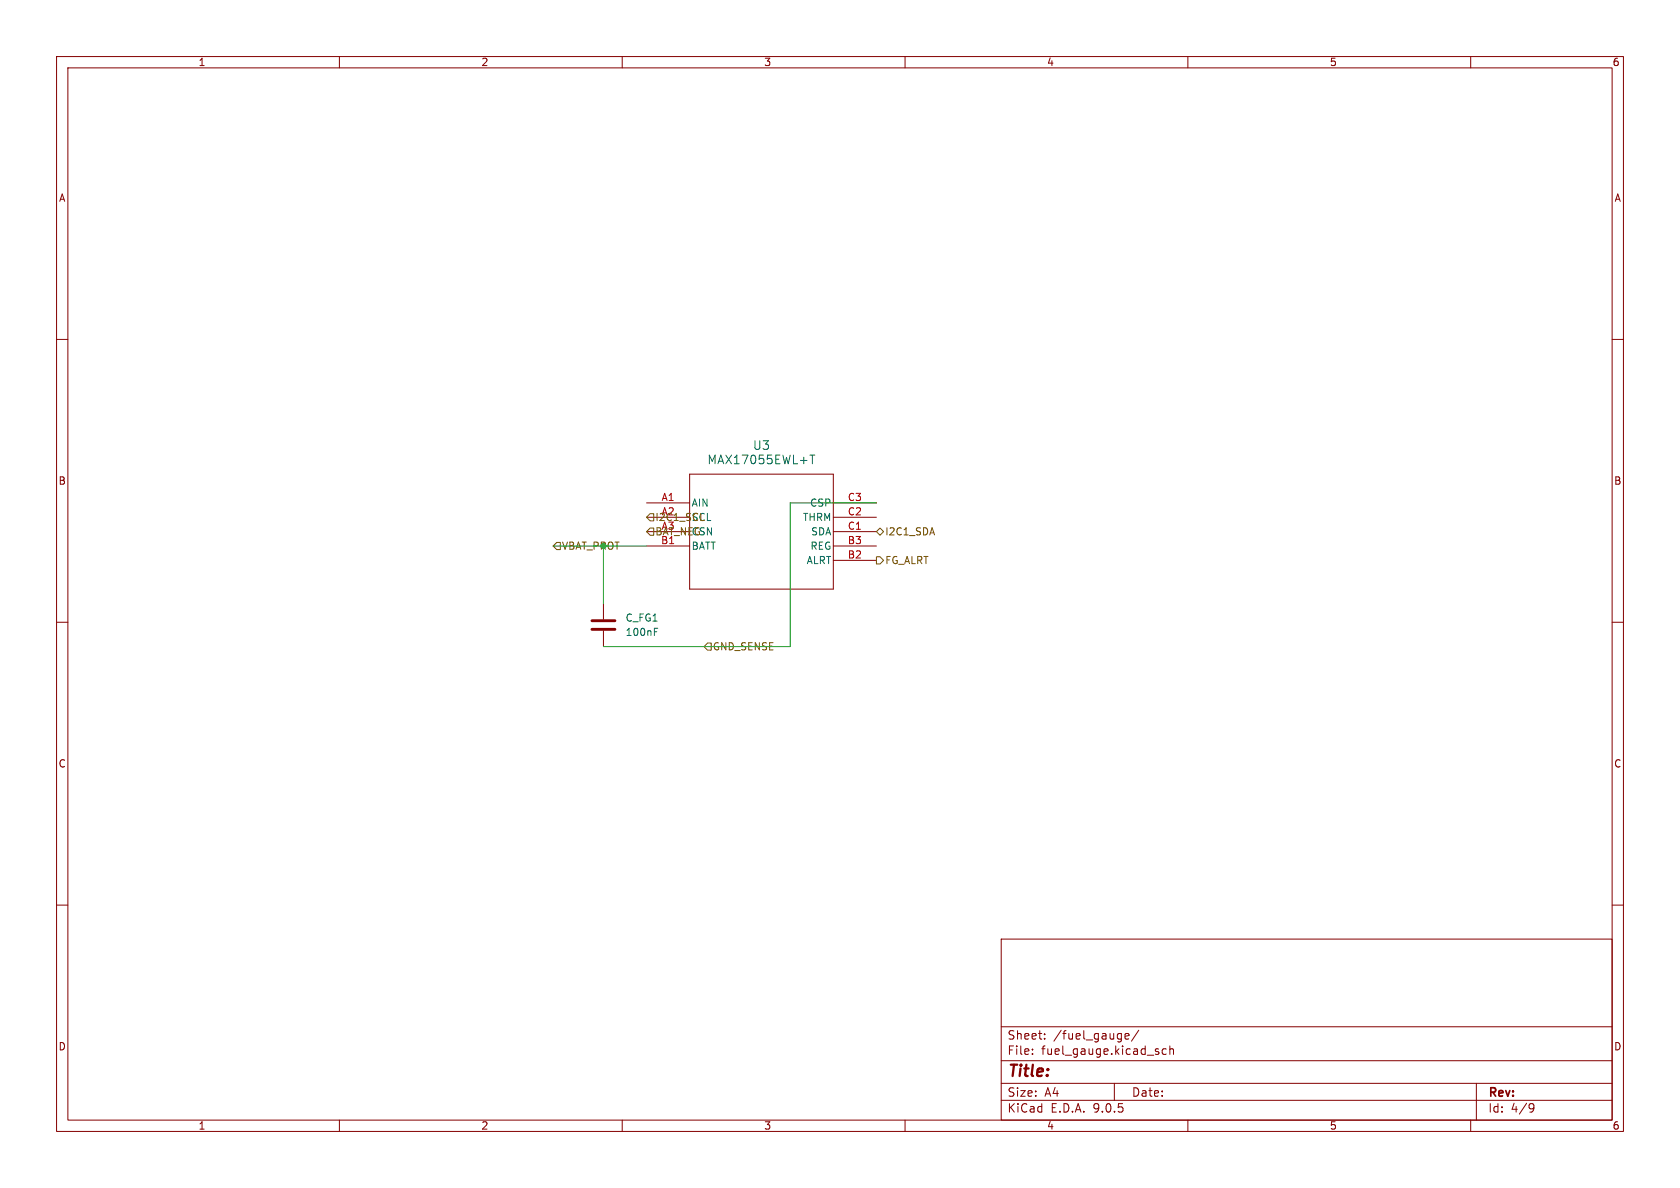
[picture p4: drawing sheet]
<svg xmlns="http://www.w3.org/2000/svg" width="297mm" height="210mm" viewBox="0 0 297 210" stroke-linecap="round" stroke-linejoin="round" font-family="sans-serif">
<g fill="none" stroke="#840000" stroke-width=".18">
<path d="M10 10h277v190h-277zM12 12h273v186h-273zM60 10v2M110 10v2M160 10v2M210 10v2M260 10v2M10 60h2M285 60h2M114.3 88.9h7.6M114.3 91.4h7.6M114.3 94h7.6"/>
<path d="M114.3 96.5h7.6M121.9 83.8h25.4v20.3h-25.4zM147.3 88.9h7.6M147.3 91.4h7.6M147.3 94h7.6M147.3 96.5h7.6M147.3 99.1h7.6M10 110h2M106.7 106.7v2.8M106.7 111.5v2.8M285 110h2M10 160h2"/>
<path d="M177 166h108v32h-108zM285 160h2M60 198v2M110 198v2M160 198v2M177 194.5h108M177 191.5h108M177 187.5h108M177 181.5h108M182.5 186.3v.1M182.5 185.5v.1M184.7 183.6v.1"/>
<path d="M184.7 182.8v.1M197 191.5v3M198.9 183.2l.7-.1-.1-.3-.4-.1-.2 .2 .1 .7h.5M201.3 182.1l-1.3 2M206.2 185.5l-.5-.1-.2 .3v.4l.1 .2h.6M206.8 185.5l.2-.1 .4 .1 .1 .9M206.8 184.9v1.5M210 198v2M260 198v2M261 191.5v6.5M270.6 195.1l.5 .1a.99 .99 0 0 1-.4 1.4h-.2M271.2 195.7l-.3 .3h-.3"/>
</g>
<path d="M104.6 109.7h4.1M104.6 111.3h4.1" fill="none" stroke="#840000" stroke-width=".51"/>
<path d="M143.2 80.5h.9M143.6 80.5v1.5M115.7 111.7h.4M115.7 111.1h.6" fill="none" stroke="#006464" stroke-width=".18"/>
<path d="M97.8 96.5l.6-.6h.7v1.3h-.7zM114.9 90.8h.7v1.3h-.7l-.6-.7zM114.9 93.3h.7v1.3h-.7l-.6-.6zM154.9 98.4h.7l.6 .7-.6 .6h-.7zM154.9 94l.7-.7 .6 .7-.6 .6zM125.1 113.7h.6v1.2h-.6l-.6-.6z" fill="none" stroke="#725600" stroke-width=".18"/>
<path d="M97.8 96.5h16.5M106.7 96.5v10.2M154.9 88.9h-15.2v25.4h-33" fill="none" stroke="#009600" stroke-width=".18"/>
<text font-size="2.8" fill="#840000" x="178" y="190.9">Title:</text>
<g font-size="2.1" fill="#006464">
<text x="125" y="82.3">MAX17055EWL+T</text>
<text x="133" y="79.7">U3</text>
</g>
<g font-size="2.1" fill="#840000">
<text x="178" y="184">Sheet:</text>
<text x="186.2" y="184">/fuel_gauge/</text>
<text x="178" y="186.7">File:</text>
<text x="184.1" y="186.7">fuel_gauge.kicad_sch</text>
<text x="178" y="196.9">KiCad</text>
<text x="178" y="194.1">Size:</text>
<text x="184.7" y="194.1">A4</text>
<text x="185.7" y="196.9">E.D.A.</text>
<text x="193.3" y="196.9">9.0.5</text>
<text x="200" y="194.1">Date:</text>
<text x="263" y="194.3">Rev:</text>
<text x="263" y="196.9">Id:</text>
<text x="267.1" y="196.9">4/9</text>
</g>
<g font-size="1.8" fill="#840000">
<text x="35" y="11.9">1</text>
<text x="85" y="11.9">2</text>
<text x="135" y="11.9">3</text>
<text x="185" y="11.9">4</text>
<text x="235" y="11.9">5</text>
<text x="285" y="11.9">6</text>
<text x="10.3" y="35.9">A</text>
<text x="285.3" y="35.9">A</text>
<text x="10.3" y="85.9">B</text>
<text x="285.3" y="85.9">B</text>
<text x="10.3" y="135.9">C</text>
<text x="285.3" y="135.9">C</text>
<text x="10.3" y="185.9">D</text>
<text x="285.3" y="185.9">D</text>
<text x="35" y="199.9">1</text>
<text x="85" y="199.9">2</text>
<text x="135" y="199.9">3</text>
<text x="185" y="199.9">4</text>
<text x="235" y="199.9">5</text>
<text x="285" y="199.9">6</text>
</g>
<g font-size="1.8" fill="#a90000">
<text x="116.9" y="88.6">A1</text>
<text x="149.8" y="88.6">C3</text>
<text x="149.8" y="91.2">C2</text>
<text x="149.8" y="93.7">C1</text>
<text x="149.8" y="96.3">B3</text>
<text x="149.8" y="98.8">B2</text>
</g>
<g font-size="1.8" fill="#006464">
<text x="122.2" y="89.8">AIN</text>
<text x="143.1" y="89.8">CSP</text>
<text x="141.8" y="92.3">THRM</text>
<text x="143.3" y="94.8">SDA</text>
<text x="122.2" y="97.4">BATT</text>
<text x="142.5" y="99.9">ALRT</text>
<text x="143.2" y="97.4">REG</text>
<text x="110.5" y="110.1">C_FG1</text>
<text x="110.5" y="112.6">100nF</text>
</g>
<g font-size="1.8" fill="#725600">
<text x="115.8" y="92.3">I2C1_SCL</text>
<text x="115.8" y="94.8">BAT_NEG</text>
<text x="116.9" y="91.2">A2</text>
<text x="116.9" y="93.7">A3</text>
<text x="122.2" y="92.3">SCL</text>
<text x="122.2" y="94.8">CSN</text>
<text x="156.4" y="94.8">I2C1_SDA</text>
<text x="116.8" y="96.3">B1</text>
<text x="156.4" y="99.9">FG_ALRT</text>
<text x="125.9" y="115.2">GND_SENSE</text>
</g>
<text font-size="1.8" fill="#009600" x="99.3" y="97.4">VBAT_PROT</text>
</svg>
